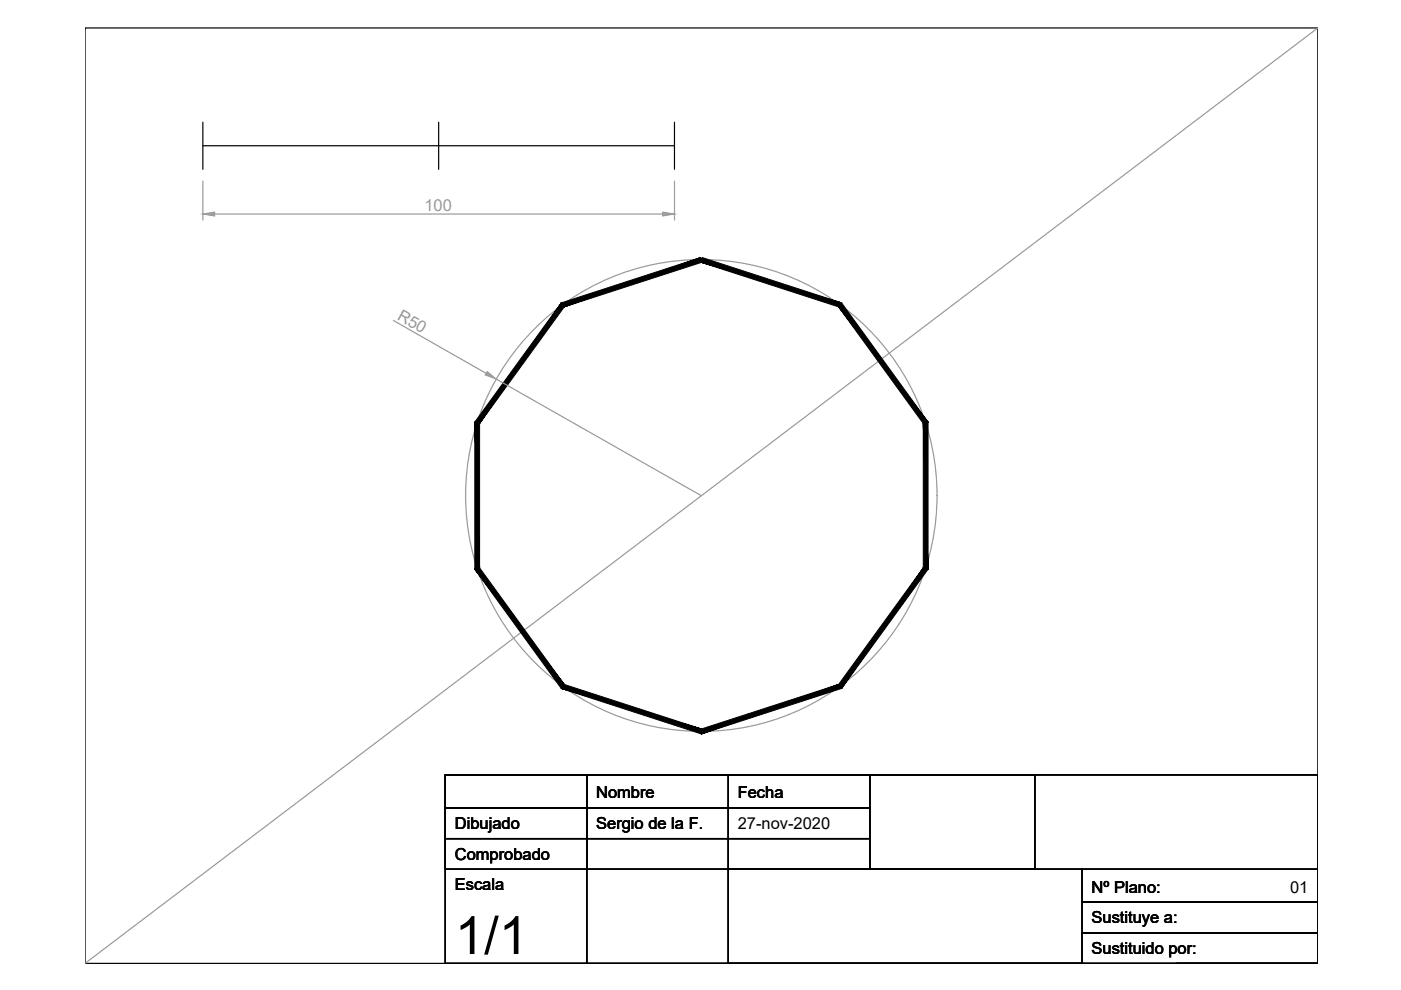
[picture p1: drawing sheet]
<svg xmlns="http://www.w3.org/2000/svg" width="297mm" height="210mm" viewBox="0 0 297 210" stroke-linecap="round" stroke-linejoin="round" font-family="sans-serif">
<!-- layer: 0 -->
<g fill="none" stroke="#000" stroke-width=".25">
<path d="M18 5.9h261.4v198.4h-261.4zM43 30.9h100M43 25.9v10M93 25.9v10M143 25.9v10M94.4 164.3h185v40h-185zM94.4 164.3h30v7h-30zM94.4 171.3h30v6.5h-30zM94.4 177.8h30v6.5h-30zM124.4 164.3h30v7h-30zM124.4 171.3h30v6.5h-30zM124.4 177.8h30v6.5h-30z"/>
<path d="M154.4 164.3h30v7h-30zM154.4 171.3h30v6.5h-30zM154.4 177.8h30v6.5h-30zM184.4 164.3h35v20h-35zM124.4 184.3v20M154.4 184.3h75v20h-75zM154.4 184.3v20M229.4 184.3h50v20h-30M229.4 197.8h50h-50M229.4 191.3h50h-50"/>
</g>
<!-- layer: auxiliar -->
<g fill="none" stroke="#989898" stroke-width=".25">
<path d="M279.4 5.9l-261.4 198.4M43 38.4v8.3M143 38.4v8.3M45.5 45.4h95M83.4 67.9l19.7 11.3M105.2 80.4l43.5 24.7"/>
<circle cx="148.7" cy="105.1" r="50"/>
</g>
<!-- layer: 0 -->
<path d="M119.6 65.1l29.3-9.5-.4-1zM119 64.2l29.5-9.6-28.9 10.5zM119 64.2l-17.3 25.6 17.9-24.7zM119 64.2l-17.3 25.6-1-.3zM100.7 89.5l1 30.9v-30.6zM100.7 89.5l1 30.9-1 .3zM100.7 120.7l18.9 24.4-17.9-24.7zM100.7 120.7l18.9 24.4-.6 .9zM119.6 145.1l-.6 .9 29.7 8.6zM119 146l29.7 8.6v1zM148.7 154.6v1l29.1-10.5zM148.7 155.6l29.1-10.5 .6 .9zM195.7 120.4l-17.9 24.7 .6 .9zM195.7 120.4l1.1 .3-18.4 25.3zM195.7 89.8v30.6l1.1 .3zM195.7 89.8l1.1-.3v31.2zM177.8 65.1l17.9 24.7 1.1-.3zM178.4 64.2l18.4 25.3-19-24.4zM148.5 55.6l29.3 9.5 .6-.9zM148.9 54.6l29.5 9.6-29.9-8.6z" fill="#000" stroke="#000" stroke-width=".21"/>
<!-- layer: auxiliar -->
<g fill="#989898" stroke="#989898" stroke-width=".21">
<path d="M103.3 78.8l1.9 1.6-2.3-.9z"/>
<path d="M43 45.4l2.5-.4v.8z"/>
<path d="M140.5 45l2.5 .4-2.5 .4z"/>
</g>
<text font-size="11.2" x="96.4" y="202.3">1/1</text>
<g font-size="3.5" fill="#989898">
<text x="90" y="44.7">100</text>
<text x="84" y="67.6" transform="rotate(30 84 67.6)">R50</text>
</g>
<g font-size="3.5">
<text x="126.4" y="169.3">Nombre</text>
<text x="156.4" y="169.3">Fecha</text>
<text x="96.4" y="175.8">Dibujado</text>
<text x="126.4" y="175.8">Sergio de la F.</text>
<text x="156.4" y="175.8">27-nov-2020</text>
<text x="96.4" y="182.3">Comprobado</text>
<text x="96.4" y="188.8">Escala</text>
<text x="231.4" y="189.3">Nº Plano:</text>
<text x="273.5" y="189.3">01</text>
<text x="231.4" y="195.8">Sustituye a:</text>
<text x="231.4" y="202.3">Sustituido por:</text>
</g>
</svg>
